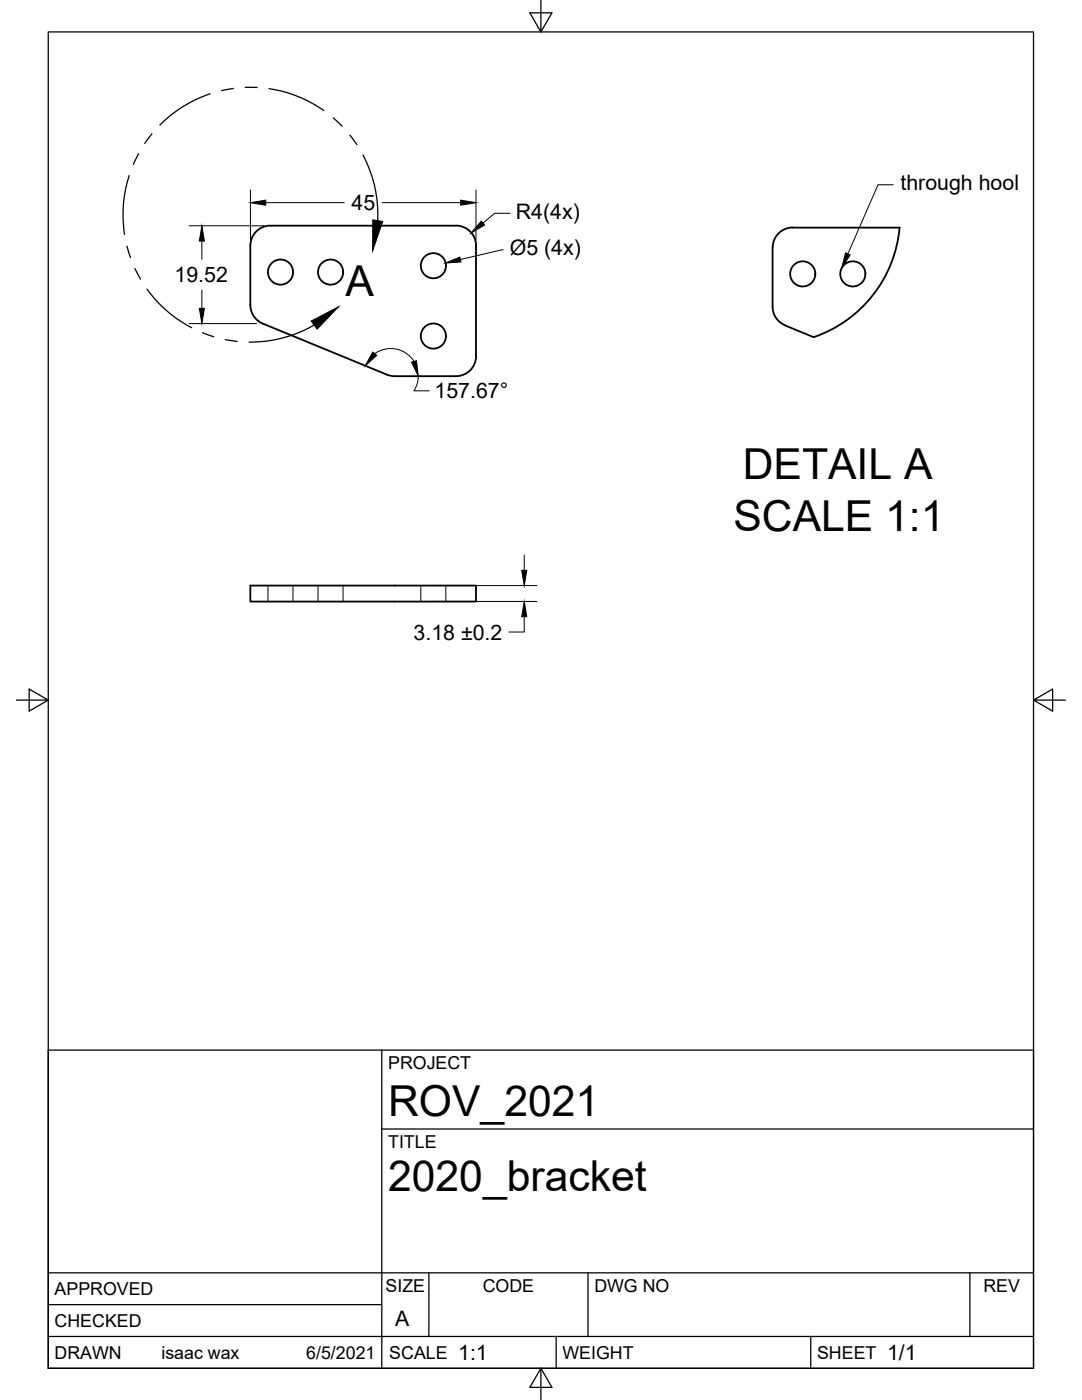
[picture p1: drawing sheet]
<svg xmlns="http://www.w3.org/2000/svg" width="216mm" height="279mm" viewBox="0 0 216 279" stroke-linecap="round" stroke-linejoin="round" font-family="sans-serif">
<!-- layer: Visible -->
<g fill="none" stroke="#000" stroke-width=".36">
<path d="M154.2 49.4v11.8M158.2 45.4h21.3M158.2 45.4a4 4 0 0 0-4 4M179.5 45.4a25.5 25.5 0 0 1-17.1 21.9M52.4 64.6l24.8 10.2M52.4 64.6a4 4 0 0 1-2.4-3.7v-11.9a4 4 0 0 1 4-4h37a4 4 0 0 1 4 4v22.1a4 4 0 0 1-4 4h-12.2l-1.6-.3M154.2 61.2a4 4 0 0 0 2.5 3.7M156.6 64.9l5.7 2.4M50 116.9h45v3.2h-45z"/>
<circle cx="56" cy="54.3" r="2.51"/>
<circle cx="66" cy="54.3" r="2.51"/>
<circle cx="86.5" cy="53" r="2.51"/>
<circle cx="160.2" cy="54.7" r="2.51"/>
<circle cx="170.2" cy="54.7" r="2.51"/>
<circle cx="86.5" cy="67.1" r="2.51"/>
</g>
<!-- layer: Hidden -->
<path d="M53.5 116.9v3.2M58.5 116.9v3.2M63.5 116.9v3.2M68.5 116.9v3.2M84 116.9v3.2M89 116.9v3.2" fill="none" stroke="#000" stroke-width=".2"/>
<!-- layer: Border -->
<path d="M9.6 6.4h196.6v266.7h-196.6zM107.9 0v6.4l-2.2-3.8h4.4l-2.2 3.8M3.3 139.7h6.3l-3.8-2.2v4.4l3.8-2.2M206.2 139.7l3.8 2.2v-4.4l-3.8 2.2h6.4M107.9 273.1l2.2 3.8h-4.4l2.2-3.8v6.3" fill="none" stroke="#000" stroke-width=".25"/>
<!-- layer: Titleblock -->
<path d="M9.6 209.6h196.6v63.5h-196.6zM76.2 209.6v63.5M76.2 225.3h130M9.6 254h196.6M85.6 254v12.7M117.3 254v12.7M193.5 254v12.7M9.6 266.7h196.6M9.6 260.4h66.6M111 266.7v6.4M161.8 266.7v6.4" fill="none" stroke="#000" stroke-width=".25"/>
<!-- layer: Dimensions -->
<g fill="none" stroke="#000" stroke-width=".2">
<path d="M50 37.9v9.9M95 37.9v9.9M37.7 45.1h15M40.3 48.1v3.7M40.3 57.9v3.6M53 40.4h15.7M76.2 40.4h15.7M100.4 49.8l-8.5 2M101.7 42.6h-3l-2.3 1.9M37.7 64.6h13.5M74.8 70.6a5.5 5.5 0 0 1 7.8 1.5M82.6 78h3.1"/>
<path d="M83.5 75l-.3 1.6-.6 1.4M85.2 116.9h21.9M104.6 110.8v3M85.2 120h21.9M104.6 123.1v3h-3"/>
</g>
<path d="M50 40.4l3-.5v1.1zM91.9 39.9l3.1 .5-3.1 .6zM40.3 45.1l.5 3h-1zM88.9 52.5l2.9-1.2 .2 1zM96 44.1l.7 .8-2.7 1.6zM39.8 61.5h1l-.5 3.1zM74.4 70.3l.8 .6-2.3 2.1zM82.1 72.3l1-.3 .4 3.1zM104.1 113.8h1l-.5 3.1zM104.6 120l.5 3.1h-1z" fill="#000" stroke="#000" stroke-width=".2"/>
<!-- layer: Annotations -->
<g fill="none" stroke="#000" stroke-width=".25">
<path d="M41.9 18.7a25.4 25.4 0 0 0-10 6.3M46.6 17.7l-2.4 .4M48.9 17.4l2.4 .1M53.7 17.7a25.4 25.4 0 0 1 10.9 4.4M25.8 35a25.2 25.2 0 0 0-1 11.8M27.7 30.7l-1.1 2.1M30.3 26.7l-1.4 1.9M66.5 23.5l1.7 1.7M69.8 27l1.4 1.9M72.4 30.9a25.3 25.3 0 0 1 3 13.1M25.3 49.1l.7 2.3M26.9 53.6l1.1 2.1"/>
<path d="M29.3 57.7a25 25 0 0 0 8.9 7.7M40.4 66.4l2.3 .8M45 67.8l2.3 .3M62.7 64.9a25.4 25.4 0 0 1-13 3.4"/>
</g>
<path d="M74.4 43.9l2 .3-2 5.8zM168.7 50.5l1 .4-1.7 2.6zM62.1 64.1l5.4-2.9-4.2 4.5z" fill="#000" stroke="#000" stroke-width=".2"/>
<path d="M178.2 36.9h-3l-6 13.8" fill="none" stroke="#000" stroke-width=".2"/>
<g font-size="8.5">
<text x="68.9" y="59">A</text>
<text x="148.2" y="95.7">DETAIL A</text>
<text x="146.3" y="105.9">SCALE 1:1</text>
<text x="77.4" y="222.8">ROV_2021</text>
<text x="77.4" y="237.8">2020_bracket</text>
</g>
<g font-size="4.3">
<text x="70.2" y="41.9">45</text>
<text x="179.7" y="38">through hool</text>
<text x="102.9" y="43.6">R4(4x)</text>
<text x="101.7" y="50.9">Ø5 (4x)</text>
<text x="34.8" y="56.3">19.52</text>
<text x="86.7" y="79.5">157.67°</text>
<text x="82.5" y="127.6">3.18 ±0.2</text>
<text x="78.9" y="264.5">A</text>
<text x="91.4" y="271.4">1:1</text>
<text x="177" y="271.4">1/1</text>
</g>
<g font-size="3.5">
<text x="77.4" y="213.4">PROJECT</text>
<text x="77.4" y="229.1">TITLE</text>
<text x="76.9" y="257.8">SIZE</text>
<text x="96.3" y="257.8">CODE</text>
<text x="118.6" y="257.8">DWG NO</text>
<text x="196.2" y="257.8">REV</text>
<text x="10.9" y="258.5">APPROVED</text>
<text x="10.9" y="264.8">CHECKED</text>
<text x="10.9" y="271.2">DRAWN</text>
<text x="32.2" y="271.2">isaac wax</text>
<text x="61.1" y="271.2">6/5/2021</text>
<text x="77.7" y="271.2">SCALE</text>
<text x="112.2" y="271.2">WEIGHT</text>
<text x="163" y="271.2">SHEET</text>
</g>
</svg>
